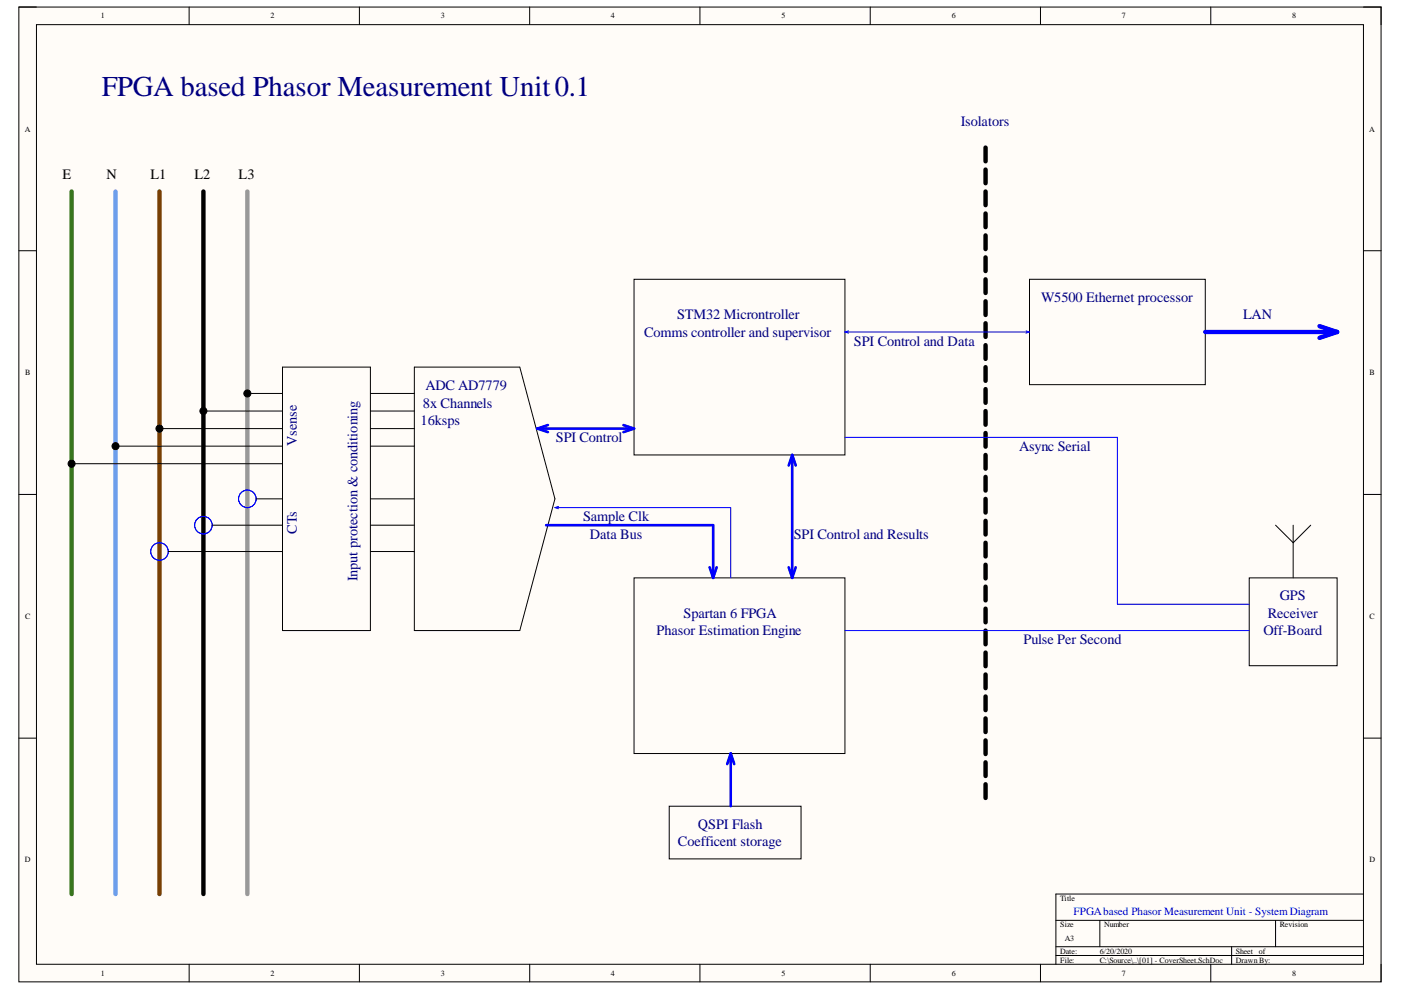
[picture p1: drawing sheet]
<svg xmlns="http://www.w3.org/2000/svg" width="297mm" height="210mm" viewBox="0 0 297 210" stroke-linecap="round" stroke-linejoin="round" font-family="sans-serif">
<path d="M4 1.5h288.8v206.7h-288.8z" fill-rule="evenodd" fill="#fffcf8"/>
<path d="M4 1.5h288.8v206.7h-288.8z" fill="none" stroke="#000" stroke-width=".21"/>
<path d="M7.7 5.2h281.4v199.2h-281.4z" fill-rule="evenodd" fill="#fffcf8"/>
<g fill="none" stroke="#000" stroke-width=".21">
<path d="M4 1.5h3.7M7.7 5.2h281.4v199.2h-281.4zM40.1 1.5v3.7M76.2 1.5v3.7M112.3 1.5v3.7M148.4 1.5v3.7M184.5 1.5v3.7M220.6 1.5v3.7M256.7 1.5v3.7M289.1 1.5h3.7v3.7M4 53.2h3.7M134.4 59.2h44.7v37.3h-44.7z"/>
<path d="M218.3 59.2h37.2v22.4h-37.2zM289.1 53.2h3.7M59.9 77.8h18.6v55.9h-18.6zM87.8 77.8h22.4l7.5 28-7.5 27.9h-22.4zM15.2 98.3h44.7M24.5 94.6h35.4M33.8 90.9h26.1M43.1 87.1h16.8M52.4 83.4h7.5M78.5 83.4h9.3M78.5 87.1h9.3M78.5 90.9h9.3"/>
<path d="M78.5 94.6h9.3M4 104.8h3.7M35.7 116.9h24.2M45 111.4h14.9M54.3 105.8h5.6M78.5 105.8h9.3M78.5 111.4h9.3M78.5 116.9h9.3M270.4 111.4l3.8 3.7 3.7-3.7M274.2 111.4v11.1M289.1 104.8h3.7M134.4 122.5h44.7v37.3h-44.7z"/>
<path d="M264.9 122.5h18.6v18.6h-18.6zM4 156.5h3.7M289.1 156.5h3.7M141.9 170.9h27.9v11.2h-27.9zM223.9 195.1h65.2M233.2 195.1v5.6M270.4 195.1v5.6M289.1 189.6h-65.2v14.8M40.1 204.4v3.8M76.2 204.4v3.8M112.3 204.4v3.8M148.4 204.4v3.8"/>
<path d="M184.5 204.4v3.8M220.6 204.4v3.8M223.9 200.7h65.2M223.9 202.6h65.2M256.7 204.4v3.8M261.1 200.7v3.7M292.8 204.4v3.8"/>
<circle cx="15.2" cy="98.3" r=".74"/>
<circle cx="24.5" cy="94.6" r=".74"/>
<circle cx="33.8" cy="90.9" r=".75"/>
<circle cx="43.1" cy="87.1" r=".75"/>
<circle cx="52.4" cy="83.4" r=".75"/>
</g>
<path d="M24.5 40.6v149" fill="none" stroke="#6d9eeb" stroke-width=".93"/>
<path d="M33.8 40.6v149" fill="none" stroke="#783f04" stroke-width=".93"/>
<g fill="none" stroke="#000" stroke-width=".93">
<path d="M209 31.3v2.9M209 35.9v3M43.1 40.6v149M209 40.6v2.9M209 45.3v2.9M209 49.9v2.9M209 54.6v2.9M209 59.2v2.9M209 63.9v2.9M209 68.5v2.9M209 73.2v2.9M209 77.8v2.9"/>
<path d="M209 82.5v2.9M209 87.2v2.9M209 91.8v2.9M209 96.5v2.9M209 101.1v2.9M209 105.8v2.9M209 110.4v2.9M209 115.1v2.9M209 119.7v2.9M209 124.4v2.9M209 129v2.9M209 133.7v2.9"/>
<path d="M209 138.4v2.9M209 143v2.9M209 147.7v2.9M209 152.3v2.9M209 157v2.9M209 161.6v2.9M209 166.3v2.9"/>
</g>
<path d="M15.2 40.6v149" fill="none" stroke="#38761d" stroke-width=".93"/>
<path d="M52.4 40.6v149" fill="none" stroke="#999" stroke-width=".93"/>
<g fill="#000">
<circle cx="15.2" cy="98.3" r=".74"/>
<circle cx="24.5" cy="94.6" r=".74"/>
<circle cx="33.8" cy="90.9" r=".75"/>
<circle cx="43.1" cy="87.1" r=".75"/>
<circle cx="52.4" cy="83.4" r=".75"/>
</g>
<g fill="none" stroke="#00f" stroke-width=".21">
<path d="M179.1 70.4h39.2M179.1 70.4l.8 .2M179.9 70.1l-.8 .3M217.5 70.1l.8 .3M218.3 70.4l-.8 .2M179.1 92.7h57.8v35.4h28M117.7 107.6h37.2v14.9M117.7 107.6l.7 .3M118.4 107.4l-.7 .2M179.1 133.7h85.8"/>
<circle cx="33.8" cy="116.9" r="1.86"/>
<circle cx="43.1" cy="111.4" r="1.86"/>
<circle cx="52.4" cy="105.8" r="1.86"/>
</g>
<g fill="none" stroke="#00f" stroke-width=".56">
<path d="M113.9 90.9h20.5M113.9 90.9l2.3 .7M116.2 90.1l-2.3 .8M132.2 90.1l2.2 .8M134.4 90.9l-2.2 .7M168 96.5v26M168 96.5l-.8 2.2M168 96.5l.7 2.2M115.8 111.4h35.4v11.1M150.5 120.3l.7 2.2M151.9 120.3l-.7 2.2M167.2 120.3l.8 2.2"/>
<path d="M168.7 120.3l-.7 2.2M154.9 159.8v11.1M154.9 159.8l-.7 2.2M154.9 159.8l.8 2.2"/>
</g>
<path d="M255.5 70.4h28M279.8 69.2l3.7 1.2M283.5 70.4l-3.7 1.2" fill="none" stroke="#00f" stroke-width=".93"/>
<text font-size="6.1" fill="#000080" x="21.6" y="20.3">FPGA based Phasor Measurement Unit0.1</text>
<g font-size="3" fill="#000080">
<text x="203.7" y="26.7">Isolators</text>
<text x="220.7" y="64">W5500 Ethernet processor</text>
<text x="136.6" y="71.4">Comms controller and supervisor</text>
<text x="143.6" y="67.7">STM32 Microntroller</text>
<text x="263.5" y="67.7">LAN</text>
<text x="181.1" y="73.3">SPI Control and Data</text>
<text x="90.2" y="82.6">ADC AD7779</text>
<text x="89.7" y="86.5">8x Channels</text>
<text x="62.9" y="94.6" transform="rotate(-90 62.9 94.6)">Vsense</text>
<text x="89.2" y="90">16ksps</text>
<text x="117.9" y="93.8">SPI Control</text>
<text x="216.1" y="95.6">Async Serial</text>
<text x="62.9" y="113.2" transform="rotate(-90 62.9 113.2)">CTs</text>
<text x="123.6" y="110.5">Sample Clk</text>
<text x="125" y="114.2">Data Bus</text>
<text x="168.3" y="114.2">SPI Control and Results</text>
<text x="75.8" y="123.2" transform="rotate(-90 75.8 123.2)">Input protection &amp; conditioning</text>
<text x="144.9" y="131">Spartan 6 FPGA</text>
<text x="268.8" y="131">Receiver</text>
<text x="271.3" y="127.2">GPS</text>
<text x="139.2" y="134.7">Phasor Estimation Engine</text>
<text x="217" y="136.5">Pulse Per Second</text>
<text x="267.9" y="134.7">Off-Board</text>
<text x="143.7" y="179.4">Coefficent storage</text>
<text x="148" y="175.7">QSPI Flash</text>
</g>
<g font-size="3">
<text x="13.3" y="38">E</text>
<text x="22.6" y="38">N</text>
<text x="31.9" y="38">L1</text>
<text x="41.2" y="38">L2</text>
<text x="50.6" y="38">L3</text>
</g>
<text font-size="2.4" fill="#00f" x="227.6" y="194">FPGAbased Phasor Measurement Unit - System Diagram</text>
<g font-size="1.7">
<text x="21.4" y="3.9">1</text>
<text x="57.4" y="3.9">2</text>
<text x="93.5" y="3.9">3</text>
<text x="129.5" y="3.9">4</text>
<text x="165.7" y="3.9">5</text>
<text x="201.8" y="3.9">6</text>
<text x="237.8" y="3.9">7</text>
<text x="274" y="3.9">8</text>
<text x="5.2" y="27.9">A</text>
<text x="290.3" y="27.9">A</text>
<text x="5.3" y="79.6">B</text>
<text x="290.4" y="79.6">B</text>
<text x="5.3" y="131.2">C</text>
<text x="290.4" y="131.2">C</text>
<text x="5.2" y="182.9">D</text>
<text x="290.4" y="182.9">D</text>
<text x="224.8" y="191.1">Title</text>
<text x="224.8" y="196.6">Size</text>
<text x="234.1" y="196.6">Number</text>
<text x="271.3" y="196.6">Revision</text>
<text x="224.8" y="202.2">Date:</text>
<text x="225.7" y="199.4">A3</text>
<text x="233.2" y="202.2">6/20/2020</text>
<text x="262" y="202.2">Sheet</text>
<text x="266.9" y="202.2">of</text>
<text x="21.4" y="206.9">1</text>
<text x="57.4" y="206.9">2</text>
<text x="93.5" y="206.9">3</text>
<text x="129.5" y="206.9">4</text>
<text x="165.7" y="206.9">5</text>
<text x="201.8" y="206.9">6</text>
<text x="224.8" y="204.1">File:</text>
<text x="233.2" y="204.1">C:\Source\..\[01] - CoverSheet.SchDoc</text>
<text x="237.8" y="206.9">7</text>
<text x="262" y="204.1">Drawn By:</text>
<text x="274" y="206.9">8</text>
</g>
</svg>
